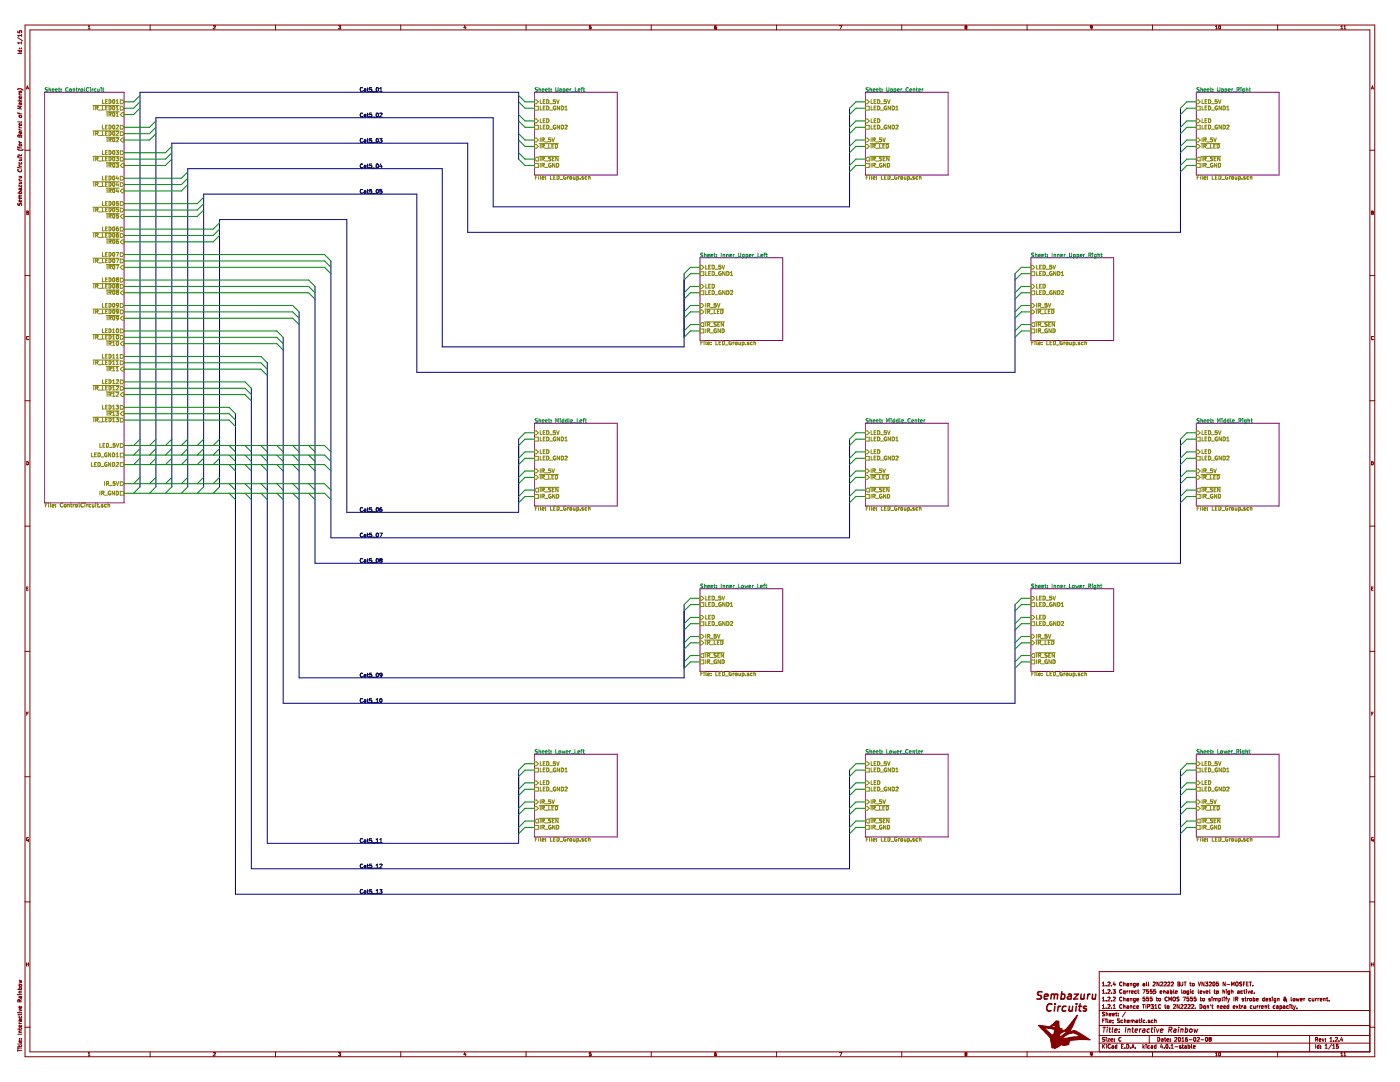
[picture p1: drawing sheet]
EESchema Schematic File Version 2
LIBS:Arduino
LIBS:logos
LIBS:NewUnsorted
LIBS:power
LIBS:device
LIBS:transistors
LIBS:conn
LIBS:linear
LIBS:regul
LIBS:74xx
LIBS:cmos4000
LIBS:adc-dac
LIBS:memory
LIBS:xilinx
LIBS:microcontrollers
LIBS:dsp
LIBS:microchip
LIBS:analog_switches
LIBS:motorola
LIBS:texas
LIBS:intel
LIBS:audio
LIBS:interface
LIBS:digital-audio
LIBS:philips
LIBS:display
LIBS:cypress
LIBS:siliconi
LIBS:opto
LIBS:atmel
LIBS:contrib
LIBS:valves
LIBS:Schematic-cache
EELAYER 25 0
EELAYER END
$Descr C 22000 17000
encoding utf-8
Sheet 1 15
Title "Interactive Rainbow"
Date "2016-02-08"
Rev "1.2.4"
Comp "Sembazuru Circuit (for Barrel of Makers)"
Comment1 "1.2.1 Chance TIP31C to 2N2222. Don't need extra current capacity."
Comment2 "1.2.2 Change 555 to CMOS 7555 to simplify IR strobe design & lower current."
Comment3 "1.2.3 Correct 7555 enable logic level to high active."
Comment4 "1.2.4 Change all 2N2222 BJT to VN3205 N-MOSFET."
$EndDescr
$Sheet
S 700  1450 1250 6450
U 55EA6CBD
F0 "ControlCircuit" 60
F1 "ControlCircuit.sch" 60
F2 "~IR_LED01" O R 1950 1700 60 
F3 "~IR_LED02" O R 1950 2100 60 
F4 "~IR_LED03" O R 1950 2500 60 
F5 "~IR_LED04" O R 1950 2900 60 
F6 "~IR_LED05" O R 1950 3300 60 
F7 "~IR_LED06" O R 1950 3700 60 
F8 "~IR_LED07" O R 1950 4100 60 
F9 "~IR_LED08" O R 1950 4500 60 
F10 "~IR_LED09" O R 1950 4900 60 
F11 "~IR_LED10" O R 1950 5300 60 
F12 "~IR_LED11" O R 1950 5700 60 
F13 "~IR_LED12" O R 1950 6100 60 
F14 "~IR01" I R 1950 1800 60 
F15 "~IR02" I R 1950 2200 60 
F16 "~IR03" I R 1950 2600 60 
F17 "~IR04" I R 1950 3000 60 
F18 "~IR05" I R 1950 3400 60 
F19 "~IR06" I R 1950 3800 60 
F20 "~IR07" I R 1950 4200 60 
F21 "~IR08" I R 1950 4600 60 
F22 "~IR09" I R 1950 5000 60 
F23 "~IR10" I R 1950 5400 60 
F24 "~IR11" I R 1950 5800 60 
F25 "~IR12" I R 1950 6200 60 
F26 "~IR_LED13" O R 1950 6600 60 
F27 "~IR13" I R 1950 6500 60 
F28 "IR_5V" O R 1950 7600 60 
F29 "IR_GND" U R 1950 7750 60 
F30 "LED_5V" O R 1950 7000 60 
F31 "LED_GND2" U R 1950 7300 60 
F32 "LED_GND1" U R 1950 7150 60 
F33 "LED01" O R 1950 1600 60 
F34 "LED02" O R 1950 2000 60 
F35 "LED09" O R 1950 4800 60 
F36 "LED10" O R 1950 5200 60 
F37 "LED11" O R 1950 5600 60 
F38 "LED12" O R 1950 6000 60 
F39 "LED13" O R 1950 6400 60 
F40 "LED03" O R 1950 2400 60 
F41 "LED04" O R 1950 2800 60 
F42 "LED05" O R 1950 3200 60 
F43 "LED06" O R 1950 3600 60 
F44 "LED07" O R 1950 4000 60 
F45 "LED08" O R 1950 4400 60 
$EndSheet
$Sheet
S 8400 1450 1300 1300
U 55EA6CF6
F0 "Upper_Left" 60
F1 "LED_Group.sch" 60
F2 "~IR_SEN" O L 8400 2500 60 
F3 "~IR_LED" I L 8400 2300 60 
F4 "LED" I L 8400 1900 60 
F5 "LED_5V" I L 8400 1600 60 
F6 "IR_5V" I L 8400 2200 60 
F7 "IR_GND" U L 8400 2600 60 
F8 "LED_GND2" U L 8400 2000 60 
F9 "LED_GND1" U L 8400 1700 60 
$EndSheet
Wire Bus Line
	2200 1450 2200 7650
Wire Bus Line
	2200 1450 8150 1450
Wire Bus Line
	8150 1450 8150 2500
Entry Wire Line
	2100 7750 2200 7650
Entry Wire Line
	2100 7600 2200 7500
Entry Wire Line
	2100 7300 2200 7200
Entry Wire Line
	2100 7150 2200 7050
Entry Wire Line
	2100 7000 2200 6900
Entry Wire Line
	2100 1800 2200 1700
Entry Wire Line
	2100 1700 2200 1600
Entry Wire Line
	2100 1600 2200 1500
Wire Wire Line
	2100 1600 1950 1600
Wire Wire Line
	1950 1700 2100 1700
Wire Wire Line
	1950 1800 2100 1800
Entry Wire Line
	8150 2500 8250 2600
Entry Wire Line
	8150 2400 8250 2500
Entry Wire Line
	8150 2200 8250 2300
Entry Wire Line
	8150 2100 8250 2200
Entry Wire Line
	8150 1900 8250 2000
Entry Wire Line
	8150 1800 8250 1900
Entry Wire Line
	8150 1600 8250 1700
Entry Wire Line
	8150 1500 8250 1600
Wire Wire Line
	8250 1600 8400 1600
Wire Wire Line
	8400 1700 8250 1700
Wire Wire Line
	8250 1900 8400 1900
Wire Wire Line
	8400 2000 8250 2000
Wire Wire Line
	8250 2200 8400 2200
Wire Wire Line
	8400 2300 8250 2300
Wire Wire Line
	8250 2500 8400 2500
Wire Wire Line
	8400 2600 8250 2600
Wire Bus Line
	2450 1850 2450 7650
Wire Bus Line
	2450 1850 7750 1850
Wire Bus Line
	7750 1850 7750 3250
Wire Bus Line
	7750 3250 13350 3250
Wire Bus Line
	13350 3250 13350 1700
Wire Bus Line
	2700 2250 2700 7650
Wire Bus Line
	2700 2250 7350 2250
Wire Bus Line
	7350 2250 7350 3650
Wire Bus Line
	18550 1700 18550 3650
Wire Bus Line
	2950 2650 2950 7650
Wire Bus Line
	2950 2650 6950 2650
Wire Bus Line
	6950 2650 6950 5450
Wire Bus Line
	6950 5450 10750 5450
Wire Bus Line
	10750 5450 10750 4300
Wire Bus Line
	10750 4400 10750 5300
Wire Bus Line
	3200 3050 3200 7650
Wire Bus Line
	3200 3050 6550 3050
Wire Bus Line
	6550 3050 6550 5850
Wire Bus Line
	6550 5850 15950 5850
Wire Bus Line
	15950 5850 15950 4300
Wire Bus Line
	3450 3450 3450 7650
Wire Bus Line
	3450 3450 5450 3450
Wire Bus Line
	5450 3450 5450 8050
Wire Bus Line
	5450 8050 8150 8050
Wire Bus Line
	8150 8050 8150 6900
Wire Bus Line
	8150 7000 8150 7900
Wire Bus Line
	5200 4100 5200 8450
Wire Bus Line
	5200 8450 13350 8450
Wire Bus Line
	13350 8450 13350 6900
Wire Bus Line
	4950 4500 4950 8850
Wire Bus Line
	4950 8850 18550 8850
Wire Bus Line
	18550 8850 18550 6900
Wire Bus Line
	4700 4900 4700 10650
Wire Bus Line
	4700 10650 10750 10650
Wire Bus Line
	4450 5300 4450 11050
Wire Bus Line
	4450 11050 15950 11050
Wire Bus Line
	15950 11050 15950 9500
Wire Bus Line
	4200 5700 4200 13250
Wire Bus Line
	4200 13250 8150 13250
Wire Bus Line
	3950 6100 3950 13650
Wire Bus Line
	3950 13650 13350 13650
Wire Bus Line
	13350 13650 13350 12100
Wire Bus Line
	3700 6500 3700 14050
Wire Bus Line
	3700 14050 18550 14050
Wire Bus Line
	18550 14050 18550 12100
Entry Wire Line
	10750 5300 10850 5200
Entry Wire Line
	10750 5200 10850 5100
Entry Wire Line
	10750 5000 10850 4900
Entry Wire Line
	10750 4900 10850 4800
Entry Wire Line
	10750 4700 10850 4600
Entry Wire Line
	10750 4600 10850 4500
Entry Wire Line
	10750 4400 10850 4300
Entry Wire Line
	10750 4300 10850 4200
Wire Wire Line
	10850 4200 11000 4200
Wire Wire Line
	11000 4300 10850 4300
Wire Wire Line
	10850 4500 11000 4500
Wire Wire Line
	11000 4600 10850 4600
Wire Wire Line
	10850 4800 11000 4800
Wire Wire Line
	11000 4900 10850 4900
Wire Wire Line
	10850 5100 11000 5100
Wire Wire Line
	11000 5200 10850 5200
Entry Wire Line
	8150 7900 8250 7800
Entry Wire Line
	8150 7800 8250 7700
Entry Wire Line
	8150 7600 8250 7500
Entry Wire Line
	8150 7500 8250 7400
Entry Wire Line
	8150 7300 8250 7200
Entry Wire Line
	8150 7200 8250 7100
Entry Wire Line
	8150 7000 8250 6900
Entry Wire Line
	8150 6900 8250 6800
Wire Wire Line
	8250 6800 8400 6800
Wire Wire Line
	8400 6900 8250 6900
Wire Wire Line
	8250 7100 8400 7100
Wire Wire Line
	8400 7200 8250 7200
Wire Wire Line
	8250 7400 8400 7400
Wire Wire Line
	8400 7500 8250 7500
Wire Wire Line
	8250 7700 8400 7700
Wire Wire Line
	8400 7800 8250 7800
Entry Wire Line
	13350 2700 13450 2600
Entry Wire Line
	13350 2600 13450 2500
Entry Wire Line
	13350 2400 13450 2300
Entry Wire Line
	13350 2300 13450 2200
Entry Wire Line
	13350 2100 13450 2000
Entry Wire Line
	13350 2000 13450 1900
Entry Wire Line
	13350 1800 13450 1700
Entry Wire Line
	13350 1700 13450 1600
Wire Wire Line
	13450 1600 13600 1600
Wire Wire Line
	13600 1700 13450 1700
Wire Wire Line
	13450 1900 13600 1900
Wire Wire Line
	13600 2000 13450 2000
Wire Wire Line
	13450 2200 13600 2200
Wire Wire Line
	13600 2300 13450 2300
Wire Wire Line
	13450 2500 13600 2500
Wire Wire Line
	13600 2600 13450 2600
Entry Wire Line
	18550 2700 18650 2600
Entry Wire Line
	18550 2600 18650 2500
Entry Wire Line
	18550 2400 18650 2300
Entry Wire Line
	18550 2300 18650 2200
Entry Wire Line
	18550 2100 18650 2000
Entry Wire Line
	18550 2000 18650 1900
Entry Wire Line
	18550 1800 18650 1700
Entry Wire Line
	18550 1700 18650 1600
Wire Wire Line
	18650 1600 18800 1600
Wire Wire Line
	18800 1700 18650 1700
Wire Wire Line
	18650 1900 18800 1900
Wire Wire Line
	18800 2000 18650 2000
Wire Wire Line
	18650 2200 18800 2200
Wire Wire Line
	18800 2300 18650 2300
Wire Wire Line
	18650 2500 18800 2500
Wire Wire Line
	18800 2600 18650 2600
Entry Wire Line
	15950 5300 16050 5200
Entry Wire Line
	15950 5200 16050 5100
Entry Wire Line
	15950 5000 16050 4900
Entry Wire Line
	15950 4900 16050 4800
Entry Wire Line
	15950 4700 16050 4600
Entry Wire Line
	15950 4600 16050 4500
Entry Wire Line
	15950 4400 16050 4300
Entry Wire Line
	15950 4300 16050 4200
Wire Wire Line
	16050 4200 16200 4200
Wire Wire Line
	16200 4300 16050 4300
Wire Wire Line
	16050 4500 16200 4500
Wire Wire Line
	16200 4600 16050 4600
Wire Wire Line
	16050 4800 16200 4800
Wire Wire Line
	16200 4900 16050 4900
Wire Wire Line
	16050 5100 16200 5100
Wire Wire Line
	16200 5200 16050 5200
Entry Wire Line
	13350 7900 13450 7800
Entry Wire Line
	13350 7800 13450 7700
Entry Wire Line
	13350 7600 13450 7500
Entry Wire Line
	13350 7500 13450 7400
Entry Wire Line
	13350 7300 13450 7200
Entry Wire Line
	13350 7200 13450 7100
Entry Wire Line
	13350 7000 13450 6900
Entry Wire Line
	13350 6900 13450 6800
Wire Wire Line
	13450 6800 13600 6800
Wire Wire Line
	13600 6900 13450 6900
Wire Wire Line
	13450 7100 13600 7100
Wire Wire Line
	13600 7200 13450 7200
Wire Wire Line
	13450 7400 13600 7400
Wire Wire Line
	13600 7500 13450 7500
Wire Wire Line
	13450 7700 13600 7700
Wire Wire Line
	13600 7800 13450 7800
Entry Wire Line
	18550 7900 18650 7800
Entry Wire Line
	18550 7800 18650 7700
Entry Wire Line
	18550 7600 18650 7500
Entry Wire Line
	18550 7500 18650 7400
Entry Wire Line
	18550 7300 18650 7200
Entry Wire Line
	18550 7200 18650 7100
Entry Wire Line
	18550 7000 18650 6900
Entry Wire Line
	18550 6900 18650 6800
Wire Wire Line
	18650 6800 18800 6800
Wire Wire Line
	18800 6900 18650 6900
Wire Wire Line
	18650 7100 18800 7100
Wire Wire Line
	18800 7200 18650 7200
Wire Wire Line
	18650 7400 18800 7400
Wire Wire Line
	18800 7500 18650 7500
Wire Wire Line
	18650 7700 18800 7700
Wire Wire Line
	18800 7800 18650 7800
Entry Wire Line
	15950 10500 16050 10400
Entry Wire Line
	15950 10400 16050 10300
Entry Wire Line
	15950 10200 16050 10100
Entry Wire Line
	15950 10100 16050 10000
Entry Wire Line
	15950 9900 16050 9800
Entry Wire Line
	15950 9800 16050 9700
Entry Wire Line
	15950 9600 16050 9500
Entry Wire Line
	15950 9500 16050 9400
Wire Wire Line
	16050 9400 16200 9400
Wire Wire Line
	16200 9500 16050 9500
Wire Wire Line
	16050 9700 16200 9700
Wire Wire Line
	16200 9800 16050 9800
Wire Wire Line
	16050 10000 16200 10000
Wire Wire Line
	16200 10100 16050 10100
Wire Wire Line
	16050 10300 16200 10300
Wire Wire Line
	16200 10400 16050 10400
Entry Wire Line
	13350 13100 13450 13000
Entry Wire Line
	13350 13000 13450 12900
Entry Wire Line
	13350 12800 13450 12700
Entry Wire Line
	13350 12700 13450 12600
Entry Wire Line
	13350 12500 13450 12400
Entry Wire Line
	13350 12400 13450 12300
Entry Wire Line
	13350 12200 13450 12100
Entry Wire Line
	13350 12100 13450 12000
Wire Wire Line
	13450 12000 13600 12000
Wire Wire Line
	13600 12100 13450 12100
Wire Wire Line
	13450 12300 13600 12300
Wire Wire Line
	13600 12400 13450 12400
Wire Wire Line
	13450 12600 13600 12600
Wire Wire Line
	13600 12700 13450 12700
Wire Wire Line
	13450 12900 13600 12900
Wire Wire Line
	13600 13000 13450 13000
Entry Wire Line
	18550 13100 18650 13000
Entry Wire Line
	18550 13000 18650 12900
Entry Wire Line
	18550 12800 18650 12700
Entry Wire Line
	18550 12700 18650 12600
Entry Wire Line
	18550 12500 18650 12400
Entry Wire Line
	18550 12400 18650 12300
Entry Wire Line
	18550 12200 18650 12100
Entry Wire Line
	18550 12100 18650 12000
Wire Wire Line
	18650 12000 18800 12000
Wire Wire Line
	18800 12100 18650 12100
Wire Wire Line
	18650 12300 18800 12300
Wire Wire Line
	18800 12400 18650 12400
Wire Wire Line
	18650 12600 18800 12600
Wire Wire Line
	18800 12700 18650 12700
Wire Wire Line
	18650 12900 18800 12900
Wire Wire Line
	18800 13000 18650 13000
Entry Wire Line
	2350 2200 2450 2100
Entry Wire Line
	2350 2100 2450 2000
Entry Wire Line
	2350 2000 2450 1900
Entry Wire Line
	2600 2600 2700 2500
Entry Wire Line
	2600 2500 2700 2400
Entry Wire Line
	2600 2400 2700 2300
Entry Wire Line
	2850 3000 2950 2900
Entry Wire Line
	2850 2900 2950 2800
Entry Wire Line
	2850 2800 2950 2700
Entry Wire Line
	3100 3400 3200 3300
Entry Wire Line
	3100 3300 3200 3200
Entry Wire Line
	3100 3200 3200 3100
Entry Wire Line
	3350 3800 3450 3700
Entry Wire Line
	3350 3700 3450 3600
Entry Wire Line
	3350 3600 3450 3500
Entry Wire Line
	5100 4200 5200 4300
Entry Wire Line
	5100 4100 5200 4200
Entry Wire Line
	5100 4000 5200 4100
Entry Wire Line
	4850 4600 4950 4700
Entry Wire Line
	4850 4500 4950 4600
Entry Wire Line
	4850 4400 4950 4500
Entry Wire Line
	4600 5000 4700 5100
Entry Wire Line
	4600 4900 4700 5000
Entry Wire Line
	4600 4800 4700 4900
Entry Wire Line
	4350 5400 4450 5500
Entry Wire Line
	4350 5300 4450 5400
Entry Wire Line
	4350 5200 4450 5300
Entry Wire Line
	4100 5800 4200 5900
Entry Wire Line
	4100 5700 4200 5800
Entry Wire Line
	4100 5600 4200 5700
Entry Wire Line
	3850 6200 3950 6300
Entry Wire Line
	3850 6100 3950 6200
Entry Wire Line
	3850 6000 3950 6100
Entry Wire Line
	3600 6600 3700 6700
Entry Wire Line
	3600 6500 3700 6600
Entry Wire Line
	3600 6400 3700 6500
Entry Wire Line
	2350 7750 2450 7650
Entry Wire Line
	2350 7600 2450 7500
Entry Wire Line
	2350 7300 2450 7200
Entry Wire Line
	2350 7150 2450 7050
Entry Wire Line
	2350 7000 2450 6900
Entry Wire Line
	2600 7750 2700 7650
Entry Wire Line
	2600 7600 2700 7500
Entry Wire Line
	2600 7300 2700 7200
Entry Wire Line
	2600 7150 2700 7050
Entry Wire Line
	2600 7000 2700 6900
Entry Wire Line
	2850 7750 2950 7650
Entry Wire Line
	2850 7600 2950 7500
Entry Wire Line
	2850 7300 2950 7200
Entry Wire Line
	2850 7150 2950 7050
Entry Wire Line
	2850 7000 2950 6900
Entry Wire Line
	3100 7750 3200 7650
Entry Wire Line
	3100 7600 3200 7500
Entry Wire Line
	3100 7300 3200 7200
Entry Wire Line
	3100 7150 3200 7050
Entry Wire Line
	3100 7000 3200 6900
Entry Wire Line
	3350 7750 3450 7650
Entry Wire Line
	3350 7600 3450 7500
Entry Wire Line
	3350 7300 3450 7200
Entry Wire Line
	3350 7150 3450 7050
Entry Wire Line
	3350 7000 3450 6900
Entry Wire Line
	3600 7750 3700 7850
Entry Wire Line
	3600 7600 3700 7700
Entry Wire Line
	3600 7300 3700 7400
Entry Wire Line
	3600 7150 3700 7250
Entry Wire Line
	3600 7000 3700 7100
Entry Wire Line
	3850 7750 3950 7850
Entry Wire Line
	3850 7600 3950 7700
Entry Wire Line
	3850 7300 3950 7400
Entry Wire Line
	3850 7150 3950 7250
Entry Wire Line
	3850 7000 3950 7100
Entry Wire Line
	4100 7750 4200 7850
Entry Wire Line
	4100 7600 4200 7700
Entry Wire Line
	4100 7300 4200 7400
Entry Wire Line
	4100 7150 4200 7250
Entry Wire Line
	4100 7000 4200 7100
Entry Wire Line
	4350 7750 4450 7850
Entry Wire Line
	4350 7600 4450 7700
Entry Wire Line
	4350 7300 4450 7400
Entry Wire Line
	4350 7150 4450 7250
Entry Wire Line
	4350 7000 4450 7100
Entry Wire Line
	4600 7750 4700 7850
Entry Wire Line
	4600 7600 4700 7700
Entry Wire Line
	4600 7300 4700 7400
Entry Wire Line
	4600 7150 4700 7250
Entry Wire Line
	4600 7000 4700 7100
Entry Wire Line
	4850 7750 4950 7850
Entry Wire Line
	4850 7600 4950 7700
Entry Wire Line
	4850 7300 4950 7400
Entry Wire Line
	4850 7150 4950 7250
Entry Wire Line
	4850 7000 4950 7100
Entry Wire Line
	5100 7750 5200 7850
Entry Wire Line
	5100 7600 5200 7700
Entry Wire Line
	5100 7300 5200 7400
Entry Wire Line
	5100 7150 5200 7250
Entry Wire Line
	5100 7000 5200 7100
Wire Wire Line
	1950 7000 5100 7000
Wire Wire Line
	1950 7150 5100 7150
Wire Wire Line
	1950 7300 5100 7300
Wire Wire Line
	1950 7600 5100 7600
Wire Wire Line
	1950 7750 5100 7750
Wire Wire Line
	3600 6600 1950 6600
Wire Wire Line
	1950 6500 3600 6500
Wire Wire Line
	3600 6400 1950 6400
Wire Wire Line
	1950 6200 3850 6200
Wire Wire Line
	3850 6100 1950 6100
Wire Wire Line
	1950 6000 3850 6000
Wire Wire Line
	4100 5800 1950 5800
Wire Wire Line
	1950 5700 4100 5700
Wire Wire Line
	4100 5600 1950 5600
Wire Wire Line
	4350 5400 1950 5400
Wire Wire Line
	1950 5300 4350 5300
Wire Wire Line
	4350 5200 1950 5200
Wire Wire Line
	4600 5000 1950 5000
Wire Wire Line
	1950 4900 4600 4900
Wire Wire Line
	4600 4800 1950 4800
Wire Wire Line
	1950 4600 4850 4600
Wire Wire Line
	4850 4500 1950 4500
Wire Wire Line
	1950 4400 4850 4400
Wire Wire Line
	5100 4200 1950 4200
Wire Wire Line
	1950 4100 5100 4100
Wire Wire Line
	5100 4000 1950 4000
Wire Wire Line
	1950 3800 3350 3800
Wire Wire Line
	3350 3700 1950 3700
Wire Wire Line
	1950 3600 3350 3600
Wire Wire Line
	3100 3400 1950 3400
Wire Wire Line
	1950 3300 3100 3300
Wire Wire Line
	3100 3200 1950 3200
Wire Wire Line
	1950 3000 2850 3000
Wire Wire Line
	2850 2900 1950 2900
Wire Wire Line
	1950 2800 2850 2800
Wire Wire Line
	2600 2600 1950 2600
Wire Wire Line
	1950 2500 2600 2500
Wire Wire Line
	2600 2400 1950 2400
Wire Wire Line
	1950 2200 2350 2200
Wire Wire Line
	2350 2100 1950 2100
Wire Wire Line
	1950 2000 2350 2000
Wire Bus Line
	18550 3650 7350 3650
Text Label 5650 1450 0    60   ~ 0
Cat5_01
Text Label 5650 1850 0    60   ~ 0
Cat5_02
Text Label 5650 2250 0    60   ~ 0
Cat5_03
Text Label 5650 2650 0    60   ~ 0
Cat5_04
Text Label 5650 3050 0    60   ~ 0
Cat5_05
Text Label 5650 8050 0    60   ~ 0
Cat5_06
Text Label 5650 8450 0    60   ~ 0
Cat5_07
Text Label 5650 8850 0    60   ~ 0
Cat5_08
Text Label 5650 10650 0    60   ~ 0
Cat5_09
Text Label 5650 11050 0    60   ~ 0
Cat5_10
Text Label 5650 13250 0    60   ~ 0
Cat5_11
Text Label 5650 13650 0    60   ~ 0
Cat5_12
Text Label 5650 14050 0    60   ~ 0
Cat5_13
Wire Bus Line
	10750 10650 10750 9500
Wire Bus Line
	10750 9600 10750 10500
Entry Wire Line
	10750 10500 10850 10400
Entry Wire Line
	10750 10400 10850 10300
Entry Wire Line
	10750 10200 10850 10100
Entry Wire Line
	10750 10100 10850 10000
Entry Wire Line
	10750 9900 10850 9800
Entry Wire Line
	10750 9800 10850 9700
Entry Wire Line
	10750 9600 10850 9500
Entry Wire Line
	10750 9500 10850 9400
Wire Wire Line
	10850 9400 11000 9400
Wire Wire Line
	11000 9500 10850 9500
Wire Wire Line
	10850 9700 11000 9700
Wire Wire Line
	11000 9800 10850 9800
Wire Wire Line
	10850 10000 11000 10000
Wire Wire Line
	11000 10100 10850 10100
Wire Wire Line
	10850 10300 11000 10300
Wire Wire Line
	11000 10400 10850 10400
Wire Bus Line
	8150 13250 8150 12100
Wire Bus Line
	8150 12200 8150 13100
Entry Wire Line
	8150 13100 8250 13000
Entry Wire Line
	8150 13000 8250 12900
Entry Wire Line
	8150 12800 8250 12700
Entry Wire Line
	8150 12700 8250 12600
Entry Wire Line
	8150 12500 8250 12400
Entry Wire Line
	8150 12400 8250 12300
Entry Wire Line
	8150 12200 8250 12100
Entry Wire Line
	8150 12100 8250 12000
Wire Wire Line
	8250 12000 8400 12000
Wire Wire Line
	8400 12100 8250 12100
Wire Wire Line
	8250 12300 8400 12300
Wire Wire Line
	8400 12400 8250 12400
Wire Wire Line
	8250 12600 8400 12600
Wire Wire Line
	8400 12700 8250 12700
Wire Wire Line
	8250 12900 8400 12900
Wire Wire Line
	8400 13000 8250 13000
$Sheet
S 13600 1450 1300 1300
U 565E4521
F0 "Upper_Center" 60
F1 "LED_Group.sch" 60
F2 "~IR_SEN" O L 13600 2500 60 
F3 "~IR_LED" I L 13600 2300 60 
F4 "LED" I L 13600 1900 60 
F5 "LED_5V" I L 13600 1600 60 
F6 "IR_5V" I L 13600 2200 60 
F7 "IR_GND" U L 13600 2600 60 
F8 "LED_GND2" U L 13600 2000 60 
F9 "LED_GND1" U L 13600 1700 60 
$EndSheet
$Sheet
S 18800 1450 1300 1300
U 565E4A98
F0 "Upper_Right" 60
F1 "LED_Group.sch" 60
F2 "~IR_SEN" O L 18800 2500 60 
F3 "~IR_LED" I L 18800 2300 60 
F4 "LED" I L 18800 1900 60 
F5 "LED_5V" I L 18800 1600 60 
F6 "IR_5V" I L 18800 2200 60 
F7 "IR_GND" U L 18800 2600 60 
F8 "LED_GND2" U L 18800 2000 60 
F9 "LED_GND1" U L 18800 1700 60 
$EndSheet
$Sheet
S 11000 4050 1300 1300
U 565E50EE
F0 "Inner_Upper_Left" 60
F1 "LED_Group.sch" 60
F2 "~IR_SEN" O L 11000 5100 60 
F3 "~IR_LED" I L 11000 4900 60 
F4 "LED" I L 11000 4500 60 
F5 "LED_5V" I L 11000 4200 60 
F6 "IR_5V" I L 11000 4800 60 
F7 "IR_GND" U L 11000 5200 60 
F8 "LED_GND2" U L 11000 4600 60 
F9 "LED_GND1" U L 11000 4300 60 
$EndSheet
$Sheet
S 16200 4050 1300 1300
U 565E572C
F0 "Inner_Upper_Right" 60
F1 "LED_Group.sch" 60
F2 "~IR_SEN" O L 16200 5100 60 
F3 "~IR_LED" I L 16200 4900 60 
F4 "LED" I L 16200 4500 60 
F5 "LED_5V" I L 16200 4200 60 
F6 "IR_5V" I L 16200 4800 60 
F7 "IR_GND" U L 16200 5200 60 
F8 "LED_GND2" U L 16200 4600 60 
F9 "LED_GND1" U L 16200 4300 60 
$EndSheet
$Sheet
S 8400 6650 1300 1300
U 565E602E
F0 "Middle_Left" 60
F1 "LED_Group.sch" 60
F2 "~IR_SEN" O L 8400 7700 60 
F3 "~IR_LED" I L 8400 7500 60 
F4 "LED" I L 8400 7100 60 
F5 "LED_5V" I L 8400 6800 60 
F6 "IR_5V" I L 8400 7400 60 
F7 "IR_GND" U L 8400 7800 60 
F8 "LED_GND2" U L 8400 7200 60 
F9 "LED_GND1" U L 8400 6900 60 
$EndSheet
$Sheet
S 13600 6650 1300 1300
U 565E6605
F0 "Middle_Center" 60
F1 "LED_Group.sch" 60
F2 "~IR_SEN" O L 13600 7700 60 
F3 "~IR_LED" I L 13600 7500 60 
F4 "LED" I L 13600 7100 60 
F5 "LED_5V" I L 13600 6800 60 
F6 "IR_5V" I L 13600 7400 60 
F7 "IR_GND" U L 13600 7800 60 
F8 "LED_GND2" U L 13600 7200 60 
F9 "LED_GND1" U L 13600 6900 60 
$EndSheet
$Sheet
S 18800 6650 1300 1300
U 565E6E34
F0 "Middle_Right" 60
F1 "LED_Group.sch" 60
F2 "~IR_SEN" O L 18800 7700 60 
F3 "~IR_LED" I L 18800 7500 60 
F4 "LED" I L 18800 7100 60 
F5 "LED_5V" I L 18800 6800 60 
F6 "IR_5V" I L 18800 7400 60 
F7 "IR_GND" U L 18800 7800 60 
F8 "LED_GND2" U L 18800 7200 60 
F9 "LED_GND1" U L 18800 6900 60 
$EndSheet
$Sheet
S 11000 9250 1300 1300
U 565E9703
F0 "Inner_Lower_Left" 60
F1 "LED_Group.sch" 60
F2 "~IR_SEN" O L 11000 10300 60 
F3 "~IR_LED" I L 11000 10100 60 
F4 "LED" I L 11000 9700 60 
F5 "LED_5V" I L 11000 9400 60 
F6 "IR_5V" I L 11000 10000 60 
F7 "IR_GND" U L 11000 10400 60 
F8 "LED_GND2" U L 11000 9800 60 
F9 "LED_GND1" U L 11000 9500 60 
$EndSheet
$Sheet
S 16200 9250 1300 1300
U 565E9DB2
F0 "Inner_Lower_Right" 60
F1 "LED_Group.sch" 60
F2 "~IR_SEN" O L 16200 10300 60 
F3 "~IR_LED" I L 16200 10100 60 
F4 "LED" I L 16200 9700 60 
F5 "LED_5V" I L 16200 9400 60 
F6 "IR_5V" I L 16200 10000 60 
F7 "IR_GND" U L 16200 10400 60 
F8 "LED_GND2" U L 16200 9800 60 
F9 "LED_GND1" U L 16200 9500 60 
$EndSheet
$Sheet
S 8400 11850 1300 1300
U 565EA719
F0 "Lower_Left" 60
F1 "LED_Group.sch" 60
F2 "~IR_SEN" O L 8400 12900 60 
F3 "~IR_LED" I L 8400 12700 60 
F4 "LED" I L 8400 12300 60 
F5 "LED_5V" I L 8400 12000 60 
F6 "IR_5V" I L 8400 12600 60 
F7 "IR_GND" U L 8400 13000 60 
F8 "LED_GND2" U L 8400 12400 60 
F9 "LED_GND1" U L 8400 12100 60 
$EndSheet
$Sheet
S 13600 11850 1300 1300
U 565EAFA8
F0 "Lower_Center" 60
F1 "LED_Group.sch" 60
F2 "~IR_SEN" O L 13600 12900 60 
F3 "~IR_LED" I L 13600 12700 60 
F4 "LED" I L 13600 12300 60 
F5 "LED_5V" I L 13600 12000 60 
F6 "IR_5V" I L 13600 12600 60 
F7 "IR_GND" U L 13600 13000 60 
F8 "LED_GND2" U L 13600 12400 60 
F9 "LED_GND1" U L 13600 12100 60 
$EndSheet
$Sheet
S 18800 11850 1300 1300
U 565EB96F
F0 "Lower_Right" 60
F1 "LED_Group.sch" 60
F2 "~IR_SEN" O L 18800 12900 60 
F3 "~IR_LED" I L 18800 12700 60 
F4 "LED" I L 18800 12300 60 
F5 "LED_5V" I L 18800 12000 60 
F6 "IR_5V" I L 18800 12600 60 
F7 "IR_GND" U L 18800 13000 60 
F8 "LED_GND2" U L 18800 12400 60 
F9 "LED_GND1" U L 18800 12100 60 
$EndSheet
$EndSCHEMATC
